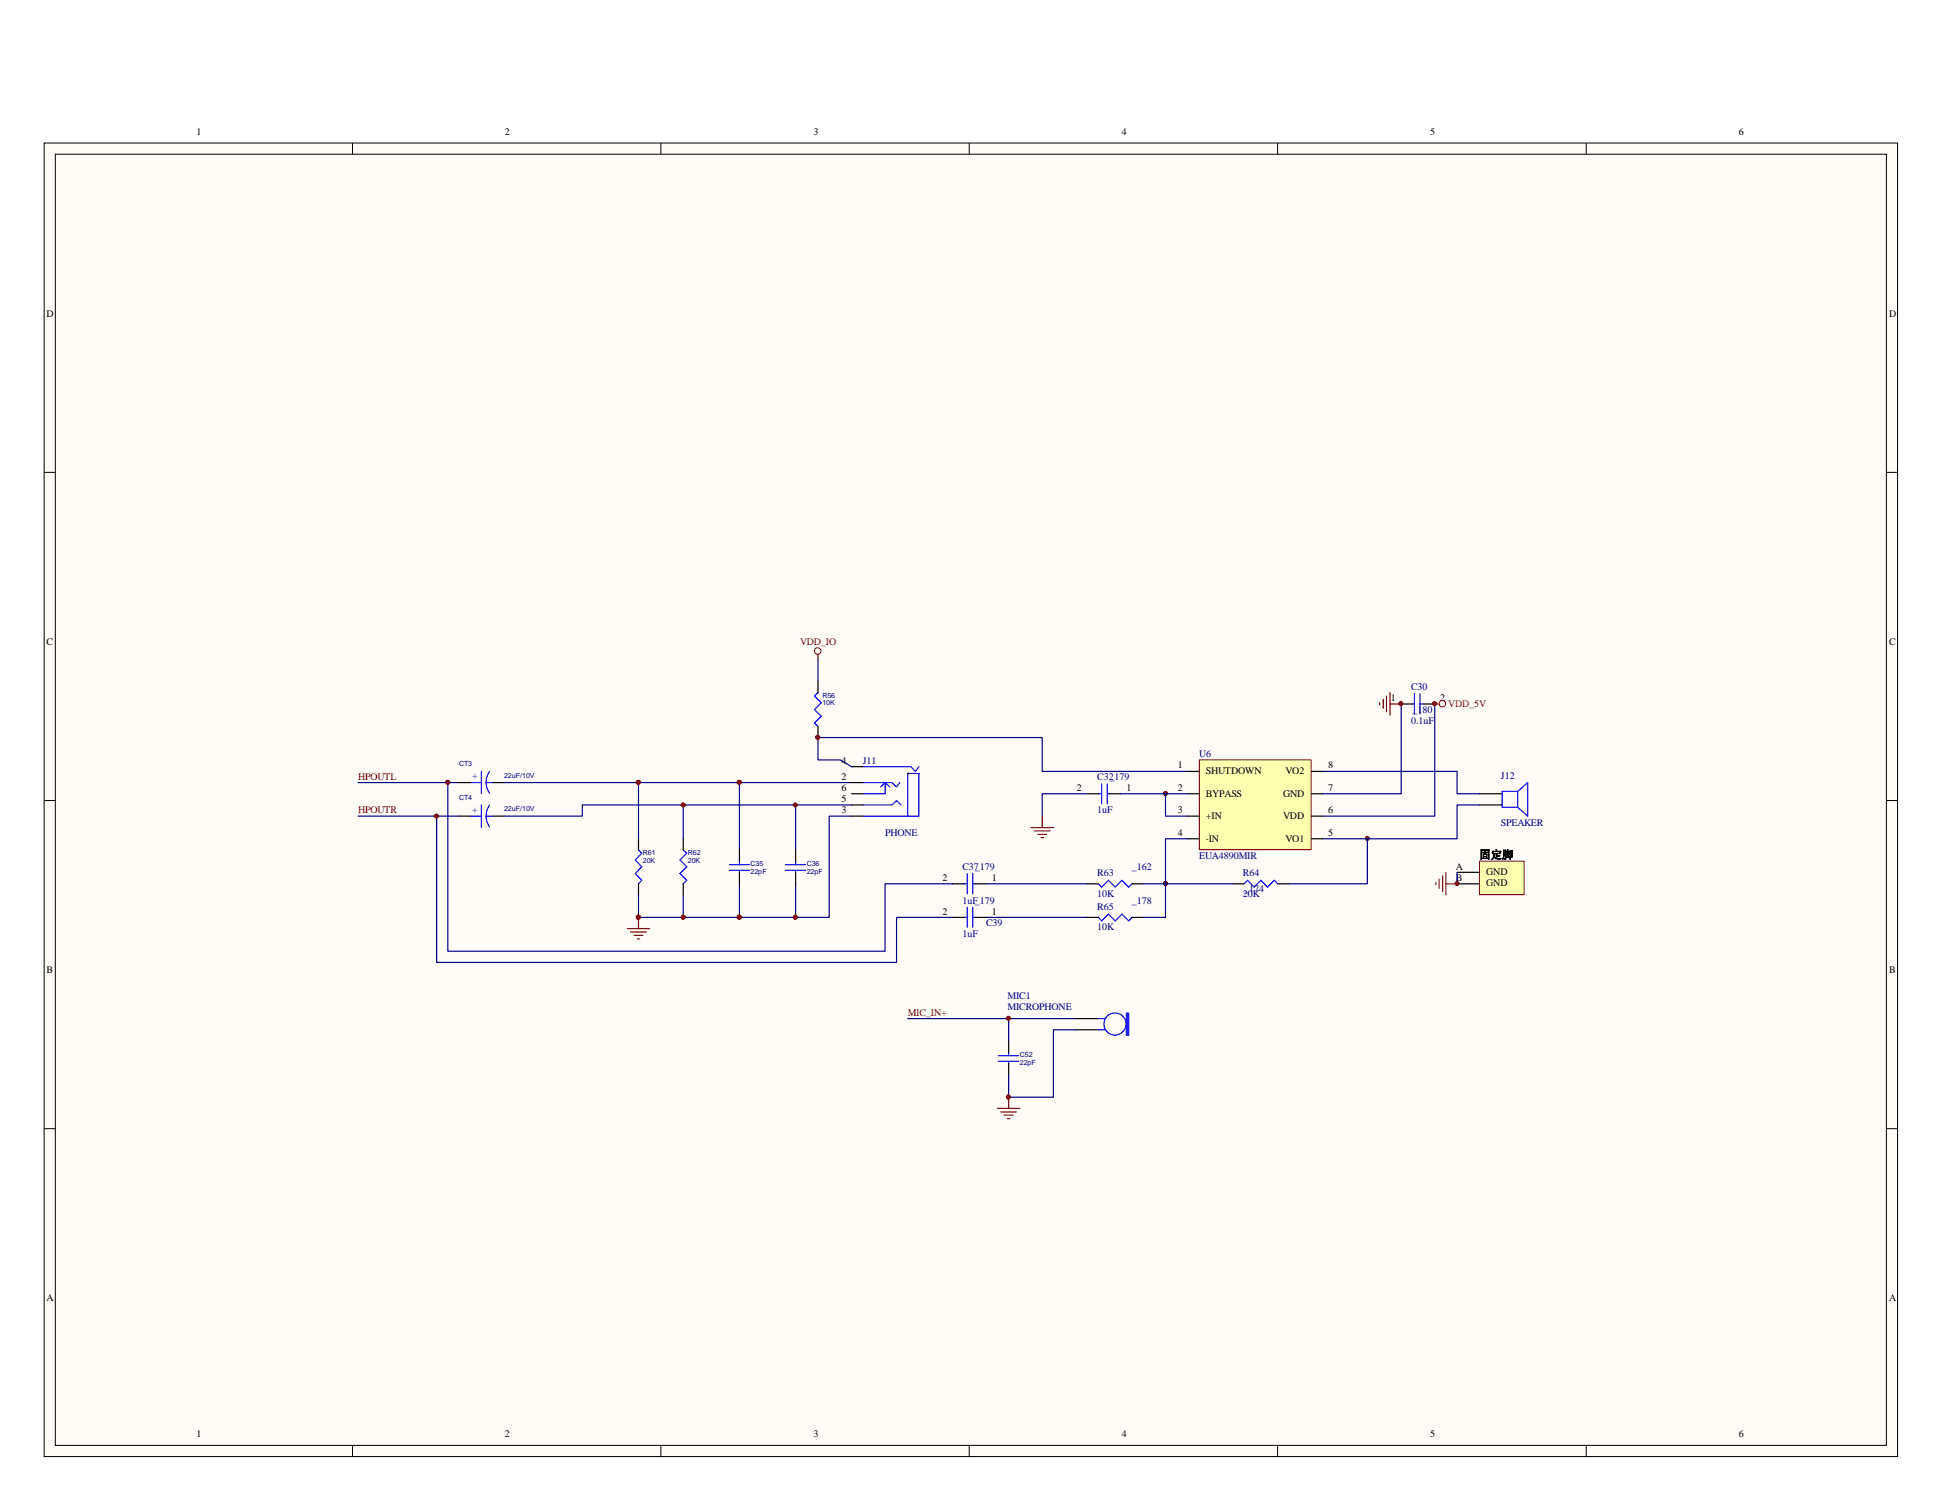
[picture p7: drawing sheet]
<svg xmlns="http://www.w3.org/2000/svg" width="279mm" height="216mm" viewBox="0 0 279 216" stroke-linecap="round" stroke-linejoin="round" font-family="sans-serif">
<path d="M6.3 20.6h266.7v188.9h-266.7z" fill="#fffcf8"/>
<g fill="none" stroke="#000" stroke-width=".14">
<path d="M6.3 20.6h266.7v188.9h-266.7zM8 22.2h263.4v185.7h-263.4zM50.7 20.6v1.6M95.1 20.6v1.6M139.4 20.6v1.6M183.8 20.6v1.6M228.2 20.6v1.6M6.3 67.9h1.7M271.4 67.9h1.6M6.3 115.1h1.7M271.4 115.1h1.6M6.3 162.3h1.7"/>
<path d="M271.4 162.3h1.6M50.7 207.9v1.6M95.1 207.9v1.6M139.4 207.9v1.6M183.8 207.9v1.6M228.2 207.9v1.6"/>
</g>
<g fill="none" stroke="#000080" stroke-width=".17">
<path d="M51.5 112.6h14.5M51.5 117.4h14.5M72.5 112.6h50M91.9 112.6v8M98.3 115.8v4.8M106.4 112.6v9.7M114.5 115.8v6.5M122.5 115.8h-38.7v1.6h-11.3M122.5 117.4h-3.2v14.6h-27.4v-3.3M98.3 128.7v3.3M106.4 127.1v4.9M114.5 127.1v4.9"/>
<path d="M141.9 127.1h14.5M141.9 132h14.5M130.6 146.5h24.2M145.1 146.5v3.2M145.1 154.6v3.2"/>
</g>
<g fill="none" stroke="#00f" stroke-width=".17">
<path d="M117.7 99.6l-.5 .5 1 1-1 1 1 .9-1 1 .5 .5M67.6 112.6h1.7M67.6 117.4h1.7M69.3 111v3.2M69.3 115.8v3.2M69.9 117.4a2.66 2.66 0 0 0 .5 1.6M69.9 112.6h1M69.9 117.4h1M70.4 111a2.67 2.67 0 0 0 0 3.1M70.4 115.8a2.69 2.69 0 0 0-.5 1.6M124.1 115.8h4.2l.7-.7 .6 .7M124.1 112.6h4.2l.7 .6 .5-.6"/>
<path d="M124.1 110.3h7l.6 .7 .5-.7M124.1 117.4h6.5M126.7 113.2l.6-.6 .7 .6M127.3 112.7v1.5h-3.2M130.6 111.3h1.6v6.1h-1.6zM218.4 113.8l1.4-1.2v4.8l-1.4-1.3M218.4 113.8v2.3M218.4 113.8h-2.3v2.3h2.3M91.9 122.3l.4 .4-.9 1 .9 1-.9 .9 .9 1-.4 .5M98.3 122.3l.5 .4-1 1 1 1-1 .9 1 1-.5 .5M104.9 124.4h2.9M104.9 125.2h2.9"/>
<path d="M106.4 123.9v.5M106.4 125.2v.3M113 124.4h2.9M113 125.2h2.9M114.5 123.9v.5M114.5 125.2v.3M158 127.1l.5 .5 1-1 .9 1 1-1 1 1 .5-.5M179 127.1l.5-.5 .9 1 1-1 1 1 .9-1 .5 .5M143.6 151.8h3M143.6 152.7h3M145.1 151.3v.5M145.1 152.7v.3"/>
<path d="M158 148.1h1M158 146.5h1"/>
<circle cx="160.4" cy="147.3" r="1.6"/>
</g>
<g fill="none" stroke="#000" stroke-width=".17">
<path d="M117.7 98v1.6M66 112.6h1.6M66 117.4h1.6M70.9 112.6h1.6M70.9 117.4h1.6M117.7 104.5v1.6M122.5 112.6h1.6M122.5 117.4h1.6M122.5 115.8h1.6M122.5 114.2h1.6M122.5 110.3h1.6M130.6 111.3h.1"/>
<path d="M212.9 115.8h3.2M212.9 114.2h3.2M91.9 120.6v1.7M91.9 127.1v1.6M98.3 120.6v1.7M98.3 127.1v1.6M106.4 122.3v1.6M106.4 125.5v1.6M114.5 122.3v1.6M114.5 125.5v1.6M156.4 127.1h1.6M162.9 127.1h1.6"/>
<path d="M177.4 127.1h1.6M183.8 127.1h1.7M145.1 149.7v1.6M145.1 153v1.6M154.8 146.5h3.2M154.8 148.1h3.2"/>
</g>
<path d="M162.1 145.7h.3v3.2h-.3z" fill-rule="evenodd" fill="#00f" stroke="#00f" stroke-width=".17"/>
<g fill="#800000" stroke="#800000" stroke-width=".14">
<circle cx="167.7" cy="114.1" r=".31"/>
<circle cx="167.7" cy="127.1" r=".3"/>
<circle cx="196.7" cy="120.6" r=".3"/>
</g>
<path d="M172.6 109.3h16v12.9h-16z" fill="#ffffb0"/>
<g fill="none" stroke="#800000" stroke-width=".14">
<path d="M172.6 109.3h16v12.9h-16z"/>
<circle cx="117.6" cy="93.6" r=".47"/>
<circle cx="207.5" cy="101.2" r=".47"/>
</g>
<g fill="none" stroke="#000" stroke-width=".17">
<path d="M156.4 114.2h1.6M159.6 114.2h1.6M170.9 111h1.7M170.9 114.2h1.7M170.9 117.4h1.7M188.7 111h1.6M188.7 114.2h1.6M188.7 117.4h1.6M201.6 101.3h1.6M204.8 101.3h1.6M137 132h1.6M137 127.1h1.6"/>
<path d="M140.3 132h1.6M140.3 127.1h1.6M156.4 132h1.6M162.9 132h1.6M170.9 120.6h1.7M188.7 120.6h1.6"/>
</g>
<g fill="none" stroke="#00f" stroke-width=".17">
<path d="M203.5 99.8v2.9M204.3 99.8v2.9M158 114.2h.5M158.5 112.7v2.9M159.3 114.2h.3M159.3 112.7v2.9M203.2 101.3h.3M204.3 101.3h.5M138.6 127.1h.5M138.6 132h.5M139.1 125.6v3M139.1 130.5v2.9"/>
<path d="M140 127.1h.3M140 125.6v3M140 130.5v2.9M140 132h.3M158 132l.5 .5 1-1 .9 1 1-1 1 1 .5-.5"/>
</g>
<g fill="none" stroke="#000080" stroke-width=".17">
<path d="M117.7 94.8v3.2M62.8 117.4v21h66.2v-6.4h8M64.4 112.6v24.2h62.9v-9.7h9.7M122.5 110.3l-1.6-1h-3.2v-3.2h32.2v4.9h21M156.4 114.2h-6.5v3.2M161.2 114.2h9.7M167.7 114.2v3.2h3.2M190.3 111h19.3v3.2h3.3M201.6 101.3v12.9h-11.3M206.4 101.3v16.1h-16.1M212.9 115.8h-3.3v4.8h-19.3M164.5 127.1h12.9"/>
<path d="M170.9 120.6h-3.2v11.4h-3.2M196.7 120.6v6.5h-11.2M154.8 148.1h-3.2v9.7h-6.5"/>
</g>
<g fill="none" stroke="#800000" stroke-width=".17">
<path d="M117.7 94.1v.7M200 99.6v3.3M148.3 119h3.3M148.8 119.5h2.3M149.9 117.4v1.6M198.5 101.1v.3M199 100.6v1.3M199.5 100.1v2.3M200 101.3h1.6M206.4 101.3h.7M90.3 133.6h3.2M90.7 134.1h2.3"/>
<path d="M91.2 134.5h1.3M91.7 135h.3M91.9 132v1.6M149.3 120h1.3M149.8 120.5h.3M143.5 159.4h3.2M144 159.9h2.2M145.1 157.8v1.6M144.4 160.4h1.4M144.9 160.9h.4"/>
</g>
<path d="M212.9 123.9h6.4v4.8h-6.4z" fill="#ffffb0"/>
<path d="M212.9 123.9h6.4v4.8h-6.4z" fill="none" stroke="#800000" stroke-width=".14"/>
<path d="M209.6 125.5h3.3M209.6 127.1h3.3" fill="none" stroke="#000" stroke-width=".17"/>
<path d="M206.6 127v.3M207.1 126.4v1.4M207.6 126v2.2M208 125.5v3.2M208 127.1h1.6" fill="none" stroke="#800000" stroke-width=".17"/>
<path d="M209.6 125.5v1.6" fill="none" stroke="#000080" stroke-width=".17"/>
<g fill="#800000" stroke="#800000" stroke-width=".14">
<circle cx="114.4" cy="115.8" r=".3"/>
<circle cx="106.4" cy="112.5" r=".31"/>
<circle cx="98.3" cy="115.8" r=".3"/>
<circle cx="91.8" cy="112.5" r=".31"/>
<circle cx="114.4" cy="131.9" r=".31"/>
<circle cx="106.4" cy="131.9" r=".32"/>
<circle cx="98.3" cy="131.9" r=".31"/>
<circle cx="91.8" cy="131.9" r=".32"/>
<circle cx="117.6" cy="106.1" r=".31"/>
<circle cx="201.6" cy="101.2" r=".3"/>
<circle cx="206.4" cy="101.2" r=".31"/>
<circle cx="209.6" cy="127.1" r=".3"/>
<circle cx="145.1" cy="157.8" r=".31"/>
<circle cx="145.1" cy="146.5" r=".3"/>
<circle cx="62.8" cy="117.4" r=".31"/>
<circle cx="64.4" cy="112.5" r=".31"/>
</g>
<text font-size="1.6" x="212.9" y="123.5">固定脚</text>
<g font-size="1.4">
<text x="28.3" y="19.4">1</text>
<text x="72.6" y="19.4">2</text>
<text x="117.1" y="19.4">3</text>
<text x="161.4" y="19.4">4</text>
<text x="205.8" y="19.4">5</text>
<text x="250.1" y="19.4">6</text>
<text x="6.7" y="45.6">D</text>
<text x="271.8" y="45.6">D</text>
<text x="6.7" y="92.8">C</text>
<text x="271.8" y="92.8">C</text>
<text x="200.1" y="100.8">1</text>
<text x="207.2" y="100.8">2</text>
<text x="121.1" y="113.8">6</text>
<text x="121.1" y="112.2">2</text>
<text x="121.1" y="109.9">4</text>
<text x="154.9" y="113.8">2</text>
<text x="162.1" y="113.8">1</text>
<text x="169.5" y="110.5">1</text>
<text x="169.5" y="113.8">2</text>
<text x="173.5" y="111.4">SHUTDOWN</text>
<text x="185" y="111.4">VO2</text>
<text x="191.1" y="113.8">7</text>
<text x="191.1" y="110.5">8</text>
<text x="121.1" y="117">3</text>
<text x="121.1" y="115.4">5</text>
<text x="169.5" y="117">3</text>
<text x="173.5" y="114.6">BYPASS</text>
<text x="173.5" y="117.8">+IN</text>
<text x="184.6" y="117.8">VDD</text>
<text x="184.6" y="114.6">GND</text>
<text x="191.1" y="117">6</text>
<text x="169.5" y="120.3">4</text>
<text x="173.5" y="121.1">-IN</text>
<text x="185" y="121.1">VO1</text>
<text x="191.1" y="120.3">5</text>
<text x="209.5" y="125.1">A</text>
<text x="213.8" y="125.9">GND</text>
<text x="135.6" y="126.7">2</text>
<text x="135.6" y="131.6">2</text>
<text x="142.7" y="126.7">1</text>
<text x="142.7" y="131.6">1</text>
<text x="209.5" y="126.7">B</text>
<text x="213.8" y="127.5">GND</text>
<text x="6.7" y="140">B</text>
<text x="271.8" y="140">B</text>
<text x="6.7" y="187.2">A</text>
<text x="271.8" y="187.2">A</text>
<text x="28.3" y="206.8">1</text>
<text x="72.6" y="206.8">2</text>
<text x="117.1" y="206.8">3</text>
<text x="161.4" y="206.8">4</text>
<text x="205.8" y="206.8">5</text>
<text x="250.1" y="206.8">6</text>
</g>
<g font-size="1.4" fill="#800000">
<text x="115.1" y="92.8">VDD_IO</text>
<text x="208.4" y="101.6">VDD_5V</text>
<text x="51.5" y="112.2">HPOUTL</text>
<text x="51.5" y="117">HPOUTR</text>
<text x="130.6" y="146.1">MIC_IN+</text>
</g>
<g font-size="1.4" fill="#000080">
<text x="203" y="99.2">C30</text>
<text x="203" y="104.1">0.1uF</text>
<text x="203.2" y="102.5">_180</text>
<text x="124.1" y="109.9">J11</text>
<text x="157.9" y="112.2">C32_179</text>
<text x="172.6" y="108.9">U6</text>
<text x="215.9" y="112">J12</text>
<text x="157.9" y="117">1uF</text>
<text x="215.9" y="118.8">SPEAKER</text>
<text x="127.3" y="120.3">PHONE</text>
<text x="138.5" y="125.1">C37_179</text>
<text x="162.9" y="125.1">_162</text>
<text x="172.6" y="123.5">EUA4890MIR</text>
<text x="138.5" y="130">1uF_179</text>
<text x="157.9" y="126.1">R63</text>
<text x="157.9" y="129">10K</text>
<text x="157.9" y="130.9">R65</text>
<text x="162.9" y="130">_178</text>
<text x="178.8" y="126.1">R64</text>
<text x="178.8" y="129">20K</text>
<text x="179" y="128.4">_174</text>
<text x="138.5" y="134.8">1uF</text>
<text x="141.9" y="133.2">C39</text>
<text x="157.9" y="133.8">10K</text>
<text x="144.9" y="143.7">MIC1</text>
<text x="144.9" y="145.3">MICROPHONE</text>
</g>
<g font-size="1.4" fill="#00f">
<text x="68.7" y="112.1" transform="rotate(-90 68.7 112.1)">+</text>
<text x="68.7" y="116.9" transform="rotate(-90 68.7 116.9)">+</text>
</g>
<g font-size="1" fill="#000080">
<text x="118.3" y="100.4">R56</text>
<text x="118.3" y="101.5">10K</text>
<text x="66" y="110.2">CT3</text>
<text x="72.5" y="111.8">22uF/10V</text>
<text x="66" y="115.1">CT4</text>
<text x="72.5" y="116.7">22uF/10V</text>
<text x="92.5" y="123">R61</text>
<text x="92.5" y="124.1">20K</text>
<text x="99" y="123">R62</text>
<text x="99" y="124.1">20K</text>
<text x="108" y="124.6">C35</text>
<text x="108" y="125.7">22pF</text>
<text x="116.1" y="124.6">C36</text>
<text x="116.1" y="125.7">22pF</text>
<text x="146.7" y="152.1">C52</text>
<text x="146.7" y="153.2">22pF</text>
</g>
</svg>
